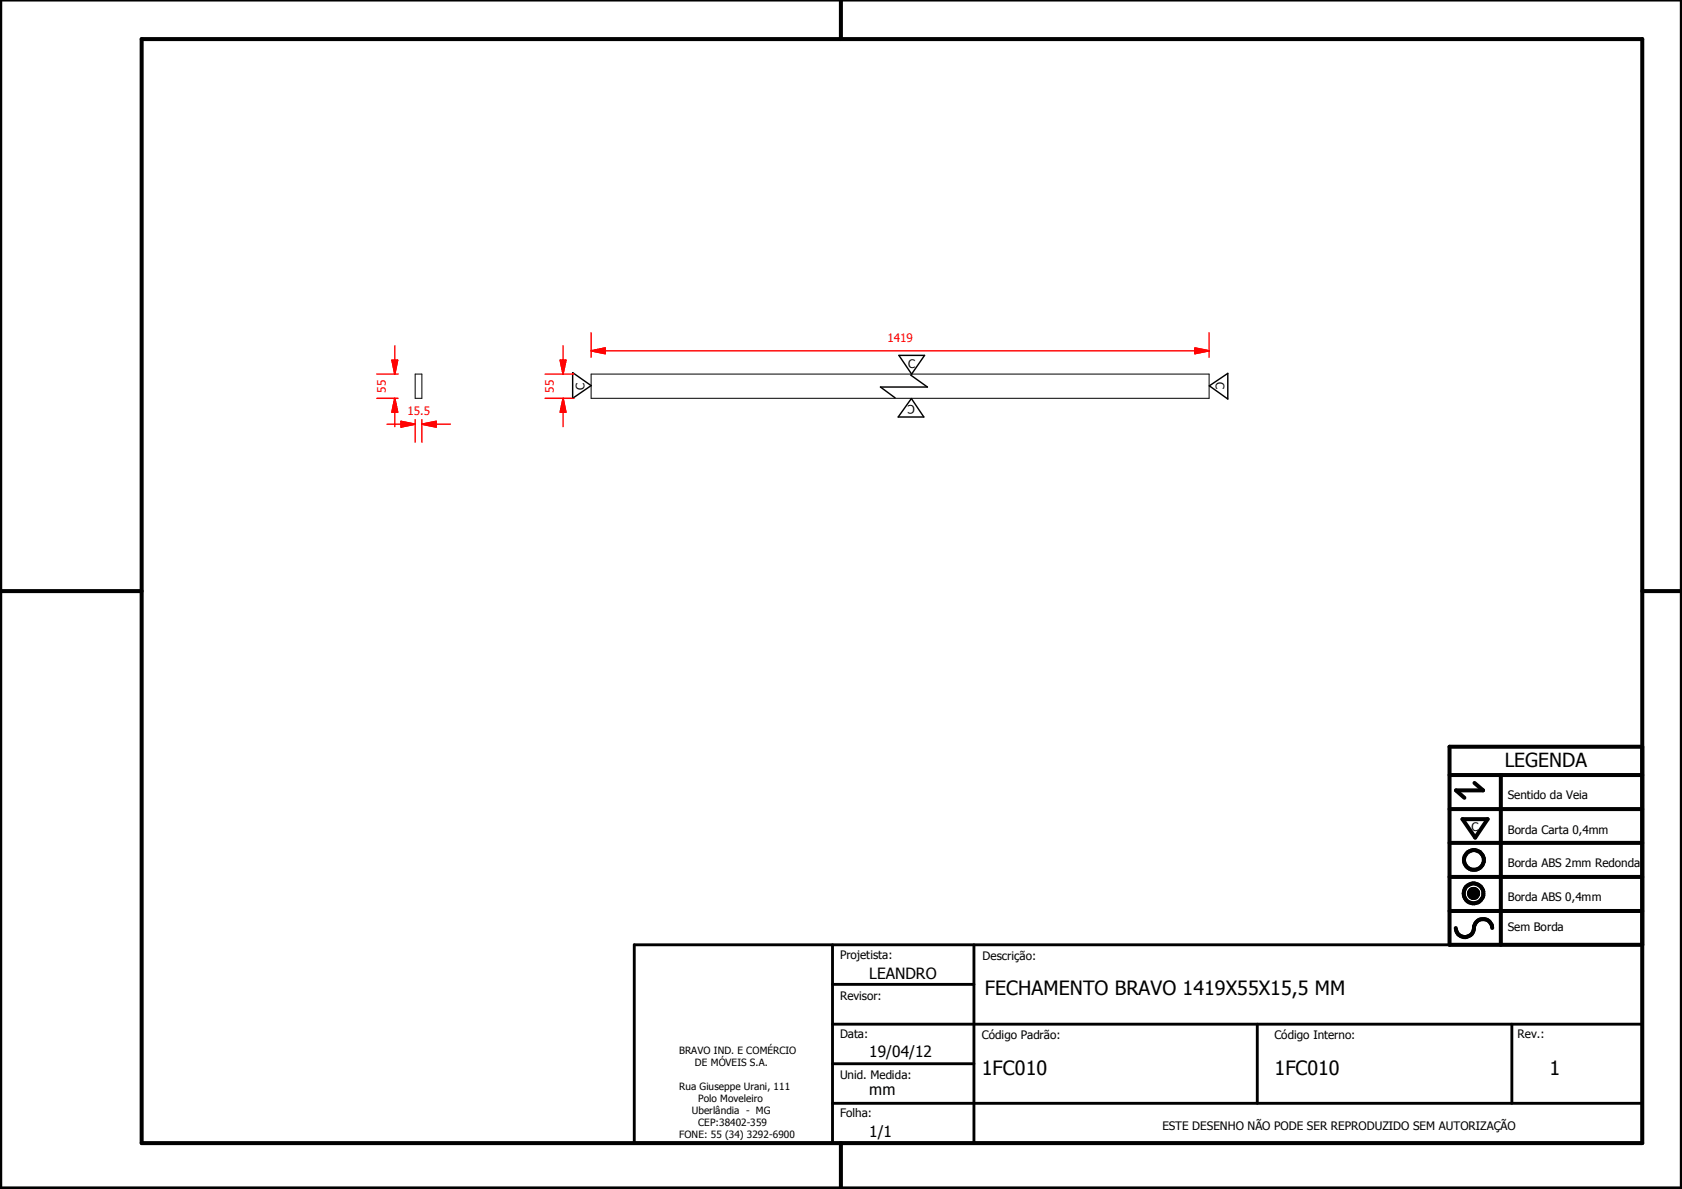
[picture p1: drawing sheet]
<svg xmlns="http://www.w3.org/2000/svg" width="297mm" height="210mm" viewBox="0 0 297 210" stroke-linecap="round" stroke-linejoin="round" font-family="sans-serif">
<g fill="none" stroke="#000" stroke-width=".18">
<path d="M73.3 66h1.2v4.3h-1.2zM104.4 66h109.1v4.3h-109.1zM259.4 157.6l1.6 .1zM259.4 157.7l1.6 .1zM259.4 157.8l1.6 .1zM259.4 157.9h1.6v.1zM259.4 157.9l1.6 .1h-1.5zM259.4 157.6h1.6zM259.5 158h1.5zM259.5 158l1.4 .1zM259.5 157.5l1.5 .1h-1.6zM259.5 157.5l1.5 .1z"/>
<path d="M259.5 158.1h1.4zM259.5 157.4l1.5 .1h-1.5zM259.5 157.4l1.5 .1zM259.5 158.1l1.4 .1zM259.5 157.3l1.4 .1h-1.4zM259.5 157.3l1.4 .1zM259.6 158.2h1.3zM259.6 158.2h1.2zM259.6 157.2l1.3 .1h-1.4zM259.6 157.2l1.3 .1zM259.6 158.2l1.2 .1zM259.6 157.2h1.3z"/>
<path d="M259.7 158.3h1.1zM259.7 158.3l1 .1zM259.7 157.1l1.1 .1h-1.2zM259.7 157.1l1.1 .1zM259.7 157.1h1.1zM259.8 158.4h.9zM259.8 158.4h.8zM259.8 157.1h1zM259.8 157.1h.9zM259.8 158.4l.8 .1zM259.8 157l.9 .1zM259.8 157h.8z"/>
<path d="M259.9 158.5h.7zM259.9 158.5h.6zM259.9 157h.7zM260 158.5h.5zM260 158.5h.4zM260 157h.6zM260.1 158.5h.3zM260.1 158.5h.2zM260.1 156.9l.4 .1zM260.1 156.9h.3zM260.1 156.9h.2z"/>
</g>
<g fill="#000">
<path d="M259.4 157.6h1.6zM259.5 157.5l1.5 .1h-1.6zM259.5 157.5l1.5 .1zM259.5 157.4l1.5 .1h-1.5zM259.5 157.4l1.5 .1zM259.5 157.3l1.4 .1h-1.4zM259.5 157.3l1.4 .1zM259.6 157.2l1.3 .1h-1.4zM259.6 157.2l1.3 .1zM259.6 157.2h1.3zM259.7 157.1l1.1 .1h-1.2zM259.7 157.1l1.1 .1z"/>
<path d="M259.7 157.1h1.1zM259.8 157.1h1zM259.8 157.1h.9zM259.8 157l.9 .1zM259.8 157h.8zM259.9 157h.7zM260 157h.6zM260.1 156.9l.4 .1zM260.1 156.9h.3zM260.1 156.9h.2zM260.1 158.5h.2zM260 158.5h.4z"/>
<path d="M260.1 158.5h.3zM259.9 158.5h.6zM260 158.5h.5zM259.8 158.4l.8 .1zM259.9 158.5h.7zM259.8 158.4h.8zM259.7 158.3l1 .1zM259.8 158.4h.9zM259.6 158.2l1.2 .1zM259.7 158.3h1.1zM259.6 158.2h1.2zM259.5 158.1l1.4 .1z"/>
<path d="M259.6 158.2h1.3zM259.5 158l1.4 .1zM259.5 158.1h1.4zM259.4 157.9l1.6 .1h-1.5zM259.5 158h1.5zM259.4 157.6l1.6 .1zM259.4 157.7l1.6 .1zM259.4 157.8l1.6 .1zM259.4 157.9h1.6v.1z"/>
</g>
<g fill="none" stroke="#000" stroke-width=".71">
<path d="M148.5 0v6.9M297 -.1v209.9h-297v-209.9M25 6.9h265v194.9h-265zM0 104.4h25M290 104.4h7M256 136.8h34M260.4 138.2l1.5 1.3h-4.8l1.5 1.3M265 136.8v30M290 131.8h-34v35h34M256 154.8h34M256 148.8h34M256 142.8h34"/>
<path d="M258.3 144.6h4.4l-2.2 3.3zM256 160.8h34M257.1 163.8a1.62 1.62 0 0 0 1.8 1.6 1.62 1.62 0 0 0 1.4-1.9 1.63 1.63 0 0 1 1.7-1.2 1.63 1.63 0 0 1 1.5 1.5M148.5 201.8v8"/>
<circle cx="260.2" cy="157.7" r="1.76"/>
<circle cx="260.2" cy="157.7" r=".82"/>
<circle cx="260.3" cy="151.8" r="1.76"/>
</g>
<path d="M112 166.8h178v35h-178zM147 173.8h25M147 166.8v35M172 166.8v35M147 194.8h143M147 180.8h143M147 187.8h25M222 180.8v14M267 180.8v14" fill="none" stroke="#000" stroke-width=".51"/>
<path d="M101.1 65.8l3.3 2.3-3.3 2.2zM158.7 62.7h4.6l-2.3 3.3zM160.8 66.2l3 2.1h-8.3l2.6 1.9M160.9 70.4l2.2 3.2h-4.5zM213.6 68.1l3.2-2.2v4.5z" fill="none" stroke="#000" stroke-width=".25"/>
<path d="M104.4 61.9h2.5" fill="none" stroke="#f00" stroke-width=".25"/>
<path d="M104.4 61.9l2.5-.5v1z" fill="#f00"/>
<path d="M104.4 61.9l2.5-.5v1zM211 61.9h2.5" fill="none" stroke="#f00" stroke-width=".25"/>
<path d="M211 61.4l2.5 .5-2.5 .5z" fill="#f00"/>
<path d="M104.4 58.8v4.3M213.5 58.8v4.3M99.4 70.3v2.5M106.9 61.9h104.1M211 61.4l2.5 .5-2.5 .5z" fill="none" stroke="#f00" stroke-width=".25"/>
<path d="M99.4 70.3l.5 2.5h-1z" fill="#f00"/>
<path d="M99.4 70.3l.5 2.5h-1zM99.4 63.6v2.4" fill="none" stroke="#f00" stroke-width=".25"/>
<path d="M98.9 63.6h1l-.5 2.4z" fill="#f00"/>
<path d="M70.8 74.9h2.5M96.3 70.3h5.1M96.3 66h5.1M98.9 63.6h1l-.5 2.4zM99.4 61v2.6M99.4 72.8v2.5" fill="none" stroke="#f00" stroke-width=".25"/>
<path d="M70.8 74.4l2.5 .5-2.5 .5z" fill="#f00"/>
<path d="M70.8 74.4l2.5 .5-2.5 .5zM74.5 74.9h2.5" fill="none" stroke="#f00" stroke-width=".25"/>
<path d="M74.5 74.9l2.5-.5v1z" fill="#f00"/>
<path d="M68.4 74.9h2.4M69.7 70.3v2.5M73.3 74.1v4M74.5 74.9l2.5-.5v1zM74.5 74.1v4M77 74.9h2.5" fill="none" stroke="#f00" stroke-width=".25"/>
<path d="M69.7 70.3l.5 2.5h-1z" fill="#f00"/>
<path d="M69.7 70.3l.5 2.5h-1zM69.7 63.6v2.4" fill="none" stroke="#f00" stroke-width=".25"/>
<path d="M69.2 63.6h1l-.5 2.4z" fill="#f00"/>
<path d="M66.5 70.3h3.8M66.5 66h3.8M69.2 63.6h1l-.5 2.4zM69.7 61v2.6M69.7 72.8v2.5" fill="none" stroke="#f00" stroke-width=".25"/>
<g font-size="3.5">
<text x="173.9" y="175.7">FECHAMENTO BRAVO 1419X55X15,5 MM</text>
<text x="173.4" y="189.7">1FC010</text>
<text x="225.1" y="189.7">1FC010</text>
<text x="273.6" y="189.7">1</text>
</g>
<text font-size="3.4" x="265.7" y="135.4">LEGENDA</text>
<g font-size="2.7">
<text x="153.5" y="172.8">LEANDRO</text>
<text x="153.5" y="186.6">19/04/12</text>
<text x="153.5" y="193.4">mm</text>
<text x="153.5" y="200.8">1/1</text>
</g>
<g font-size="2.1" fill="#f00">
<text x="156.8" y="60.3">1419</text>
<text x="68.1" y="69.3" transform="rotate(-90 68.1 69.3)">55</text>
<text x="97.8" y="69.3" transform="rotate(-90 97.8 69.3)">55</text>
<text x="72" y="73.3">15.5</text>
</g>
<g font-size="2.1">
<text x="160.4" y="64.9">C</text>
<text x="103.2" y="68.8" transform="rotate(-90 103.2 68.8)">C</text>
<text x="161.6" y="71.5" transform="rotate(180 161.6 71.5)">C</text>
<text x="214.7" y="67.5" transform="rotate(90 214.7 67.5)">C</text>
<text x="266.3" y="141.1">Sentido da Veia</text>
<text x="259.8" y="146.7">C</text>
<text x="266.3" y="147.2">Borda Carta 0,4mm</text>
<text x="266.3" y="153.1">Borda ABS 2mm Redonda</text>
<text x="266.3" y="159">Borda ABS 0,4mm</text>
<text x="266.3" y="164.4">Sem Borda</text>
<text x="148.4" y="169.3">Projetista:</text>
<text x="173.5" y="169.5">Descrição:</text>
<text x="148.4" y="176.6">Revisor:</text>
<text x="148.4" y="183.2">Data:</text>
<text x="173.4" y="183.3">Código Padrão:</text>
<text x="225.1" y="183.3">Código Interno:</text>
<text x="268" y="183.2">Rev.:</text>
<text x="148.4" y="190.5">Unid. Medida:</text>
<text x="148.4" y="197.2">Folha:</text>
<text x="205.3" y="199.5">ESTE DESENHO NÃO PODE SER REPRODUZIDO SEM AUTORIZAÇÃO</text>
</g>
<g font-size="1.8">
<text x="119.9" y="186">BRAVO IND. E COMÉRCIO</text>
<text x="122.7" y="188.1">DE MÓVEIS S.A.</text>
<text x="119.9" y="192.4">Rua Giuseppe Urani, 111</text>
<text x="122.2" y="196.7">Uberlândia - MG</text>
<text x="123.3" y="194.6">Polo Moveleiro</text>
<text x="119.9" y="201">FONE: 55 (34) 3292-6900</text>
<text x="123.3" y="198.8">CEP:38402-359</text>
</g>
</svg>
